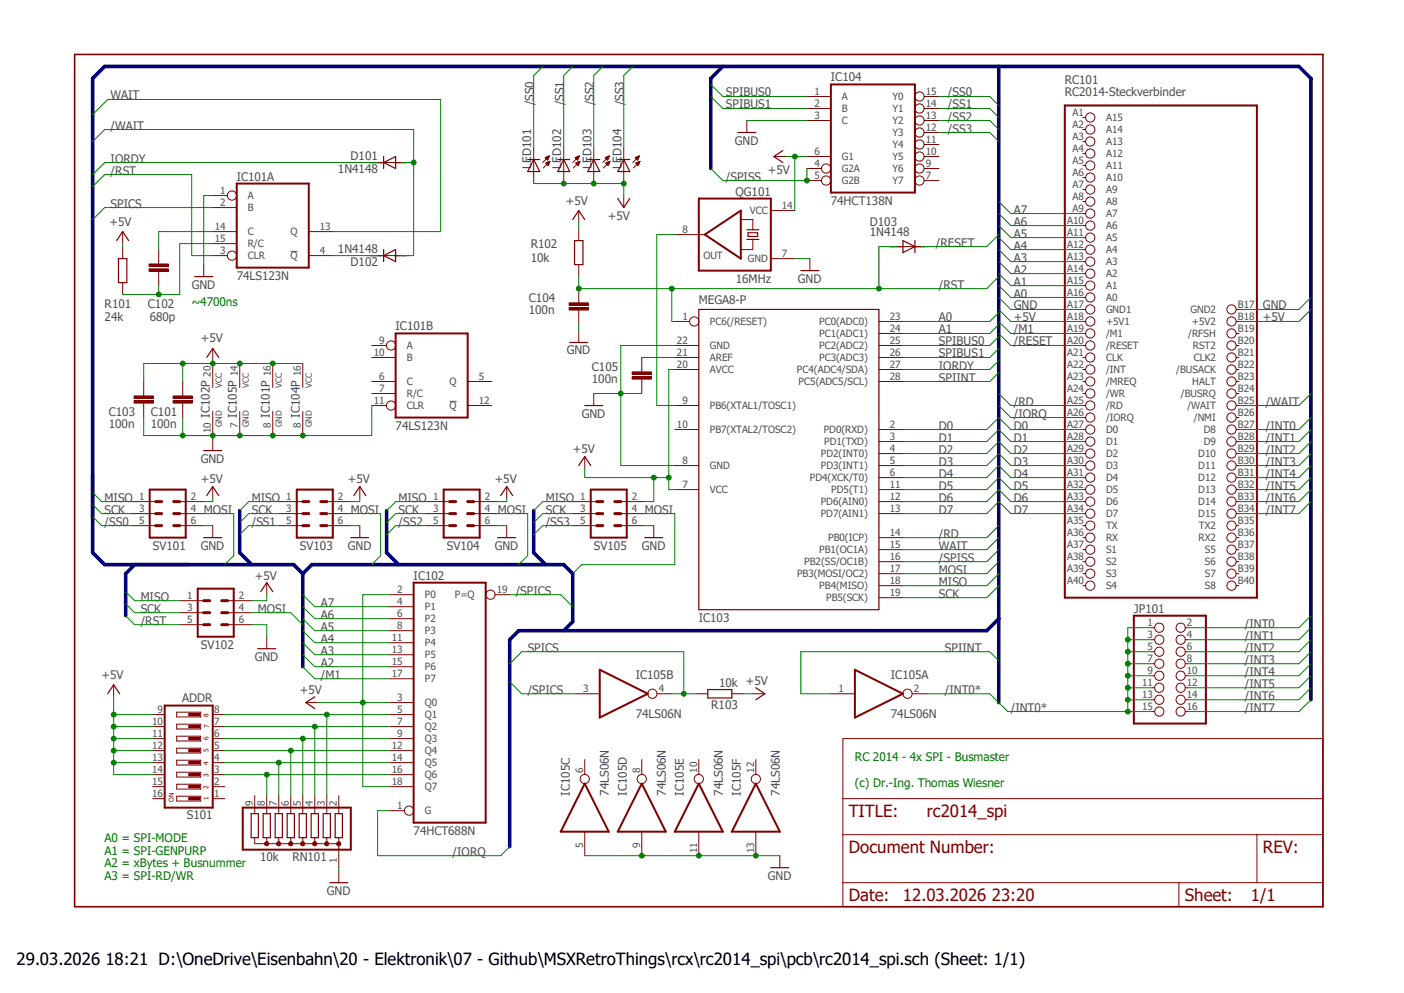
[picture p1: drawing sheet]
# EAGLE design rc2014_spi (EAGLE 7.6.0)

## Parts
C101  100n  C-EU025-025X050  [C025-025X050]
C102  680p  C-EU025-025X050  [C025-025X050]
C103  100n  C-EU025-025X050  [C025-025X050]
C104  100n  C-EU025-025X050  [C025-025X050]
C105  100n  C-EU025-025X050  [C025-025X050]
D101  1N4148  1N4148DO35-10  [DO35-10]
D102  1N4148  1N4148DO35-10  [DO35-10]
D103  1N4148  1N4148DO35-10  [DO35-10]
IC101  74LS123N  [DIL16]
IC102  74HCT688N  [DIL20]
IC103  MEGA8-P  [DIL28-3]
IC104  74HCT138N  [DIL16]
IC105  74LS06N  [DIL14]
JP101  PINHD-2X8  [2X08]
LED101  LED3MM  [LED3MM]
LED102  LED3MM  [LED3MM]
LED103  LED3MM  [LED3MM]
LED104  LED3MM  [LED3MM]
QG101  16MHz  QG5860  [DIL14S]
R101  24k  R-EU_0207/10  [0207/10]
R102  10k  R-EU_0207/10  [0207/10]
R103  10k  R-EU_0207/10  [0207/10]
RC101  RC2014-Steckverbinder  RC2014STECKER  [RC2014-STECKER]
RN101  10k  G08R  [SIL9]
S101  ADDR  DS08  [DS-08]
SV101  ML6L  [ML6L]
SV102  ML6L  [ML6L]
SV103  ML6L  [ML6L]
SV104  ML6L  [ML6L]
SV105  ML6L  [ML6L]

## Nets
+5V: C101.2 C103.2 IC101.16(P:VCC) IC102.2(P0) IC102.3(Q0) IC102.18(Q7) IC102.20(VCC) IC103.7(VCC) IC103.20(AVCC) IC104.6(G1) IC104.16(VCC) IC105.14(P:VCC) LED101.A LED102.A LED103.A LED104.A QG101.14(VCC) R101.1 R102.1 R103.1 RC101.A18(+5V1) RC101.B18(+5V2) S101.9 S101.10 S101.11 S101.12 S101.13 S101.14 SV101.2 SV102.2 SV103.2 SV104.2 SV105.2
/INT0: JP101.2 RC101.B27(D8)
/INT0*: IC105.2(A:O) JP101.1 JP101.3 JP101.5 JP101.7 JP101.9 JP101.11 JP101.13 JP101.15
/INT1: JP101.4 RC101.B28(D9)
/INT2: JP101.6 RC101.B29(D10)
/INT3: JP101.8 RC101.B30(D11)
/INT4: JP101.10 RC101.B31(D12)
/INT5: JP101.12 RC101.B32(D13)
/INT6: JP101.14 RC101.B33(D14)
/INT7: JP101.16 RC101.B34(D15)
/IORQ: IC102.1(G) RC101.A26(/IORQ)
/M1: IC102.17(P7) RC101.A19(/M1)
/RD: IC103.14(PB0(ICP)) RC101.A25(/RD)
/RESET: D103.C RC101.A20(/RESET)
/RST: C104.2 D103.A IC101.3(A:CLR) IC103.1(PC6(/RESET)) R102.2 SV102.5
/SPICS: IC102.19(P=Q) IC105.3(B:I)
/SPISS: IC103.16(PB2(SS/OC1B)) IC104.4(G2A) IC104.5(G2B)
/SS0: IC104.15(Y0) LED101.K(C) SV101.5
/SS1: IC104.14(Y1) LED102.K(C) SV103.5
/SS2: IC104.13(Y2) LED103.K(C) SV104.5
/SS3: IC104.12(Y3) LED104.K(C) SV105.5
/WAIT: D101.A D102.A RC101.B25(/WAIT)
A0: IC103.23(PC0(ADC0)) RC101.A16(A0)
A1: IC103.24(PC1(ADC1)) RC101.A15(A1)
A2: IC102.15(P6) RC101.A14(A2)
A3: IC102.13(P5) RC101.A13(A3)
A4: IC102.11(P4) RC101.A12(A4)
A5: IC102.8(P3) RC101.A11(A5)
A6: IC102.6(P2) RC101.A10(A6)
A7: IC102.4(P1) RC101.A9(A7)
D0: IC103.2(PD0(RXD)) RC101.A27(D0)
D1: IC103.3(PD1(TXD)) RC101.A28(D1)
D2: IC103.4(PD2(INT0)) RC101.A29(D2)
D3: IC103.5(PD3(INT1)) RC101.A30(D3)
D4: IC103.6(PD4(XCK/T0)) RC101.A31(D4)
D5: IC103.11(PD5(T1)) RC101.A32(D5)
D6: IC103.12(PD6(AIN0)) RC101.A33(D6)
D7: IC103.13(PD7(AIN1)) RC101.A34(D7)
GND: C101.1 C103.1 C104.1 C105.1 IC101.1(A:A) IC101.8(P:GND) IC101.11(B:CLR) IC102.10(GND) IC103.8(GND) IC103.22(GND) IC104.3(C) IC104.8(GND) IC105.5(C:I) IC105.7(P:GND) IC105.9(D:I) IC105.11(E:I) IC105.13(F:I) QG101.7(GND) RC101.A17(GND1) RC101.B17(GND2) RN101.1 SV101.6 SV102.6 SV103.6 SV104.6 SV105.6
IORDY: D101.C IC103.27(PC4(ADC4/SDA))
MISO: IC103.18(PB4(MISO)) SV101.1 SV102.1 SV103.1 SV104.1 SV105.1
MOSI: IC103.17(PB3(MOSI/OC2)) SV101.4 SV102.4 SV103.4 SV104.4 SV105.4
N$1: C102.1 IC101.15(A:R/C) R101.2
N$2: D102.C IC101.4(A:!Q)
N$3: C105.2 IC103.21(AREF)
N$4: C102.2 IC101.14(A:C)
N$6: IC102.16(Q6) RN101.8 S101.3
N$7: IC102.14(Q5) RN101.7 S101.4
N$8: IC102.12(Q4) RN101.6 S101.5
N$9: IC102.9(Q3) RN101.5 S101.6
N$10: IC102.7(Q2) RN101.4 S101.7
N$11: IC102.5(Q1) RN101.3 S101.8
QUARZ: IC103.9(PB6(XTAL1/TOSC1)) QG101.8(OUT)
SCK: IC103.19(PB5(SCK)) SV101.3 SV102.3 SV103.3 SV104.3 SV105.3
SPIBUS0: IC103.25(PC2(ADC2)) IC104.1(A)
SPIBUS1: IC103.26(PC3(ADC3)) IC104.2(B)
SPICS: IC101.2(A:B) IC105.4(B:O) R103.2
SPIINT: IC103.28(PC5(ADC5/SCL)) IC105.1(A:I)
WAIT: IC101.13(A:Q) IC103.15(PB1(OC1A))
Unconnected: IC101.5(B:Q) IC101.6(B:C) IC101.7(B:R/C) IC101.9(B:A) IC101.10(B:B) IC101.12(B:!Q) IC103.10(PB7(XTAL2/TOSC2)) IC104.7(Y7) IC104.9(Y6) IC104.10(Y5) IC104.11(Y4) IC105.6(C:O) IC105.8(D:O) IC105.10(E:O) IC105.12(F:O) RC101.A1(A15) RC101.A2(A14) RC101.A3(A13) RC101.A4(A12) RC101.A5(A11) RC101.A6(A10) RC101.A7(A9) RC101.A8 RC101.A21(CLK) RC101.A22(/INT) RC101.A23(/MREQ) RC101.A24(/WR) RC101.A35(TX) RC101.A36(RX) RC101.A37(S1) RC101.A38(S2) RC101.A39(S3) RC101.A40(S4) RC101.B19(/RFSH) RC101.B20(RST2) RC101.B21(CLK2) RC101.B22(/BUSACK) RC101.B23(HALT) RC101.B24(/BUSRQ) RC101.B26(/NMI) RC101.B35(TX2) RC101.B36(RX2) RC101.B37(S5) RC101.B38(S6) RC101.B39(S7) RC101.B40(S8) RN101.2 RN101.9 S101.1 S101.2 S101.15 S101.16

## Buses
B$1
B$2

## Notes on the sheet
- ~4700ns
- RC 2014 - 4x SPI - Busmaster
  
  (c) Dr.-Ing. Thomas Wiesner
- A0 = SPI-MODE
  A1 = SPI-GENPURP
  A2 = xBytes + Busnummer
  A3 = SPI-RD/WR
